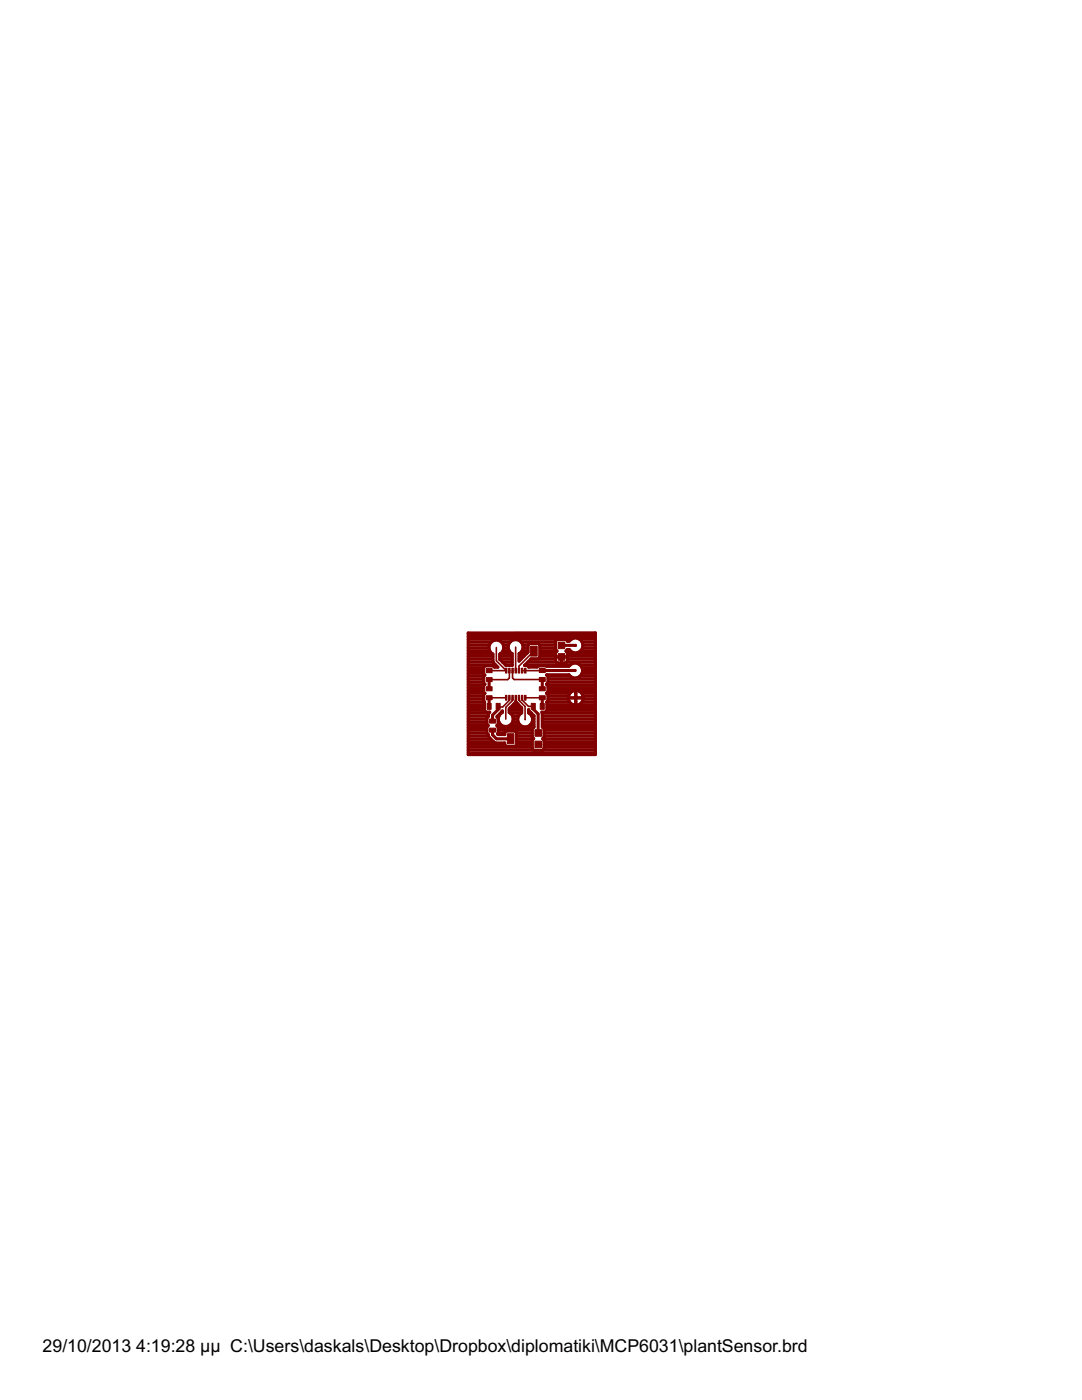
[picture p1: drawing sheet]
<svg xmlns="http://www.w3.org/2000/svg" width="216mm" height="279mm" viewBox="0 0 216 279" stroke-linecap="round" stroke-linejoin="round" font-family="sans-serif">
<g fill="#800000" stroke="#800000" stroke-width=".2">
<path d="M107.6 138.9h1.2v.8h-1.2z"/>
<path d="M107.6 137.1h1.2v.8h-1.2z"/>
<path d="M97 138.9h1.2v.8h-1.2z"/>
<path d="M97 137.1h1.2v.8h-1.2z"/>
<path d="M97 135.2h1.2v.8h-1.2z"/>
<path d="M97 133.4h1.2v.8h-1.2z"/>
<path d="M106 140.4h.8v1.2h-.8z"/>
<path d="M107.8 140.4h.8v1.2h-.8z"/>
<path d="M99 140.4h.8v1.2h-.8z"/>
<path d="M97.2 140.4h.8v1.2h-.8z"/>
<path d="M97.7 143.5h1.2v.8h-1.2z"/>
<path d="M97.7 145.3h1.2v.8h-1.2z"/>
<path d="M111.4 130.5h1.3v1.3h-1.3z"/>
<path d="M111.4 128.1h1.3v1.4h-1.3z"/>
<path d="M105.9 128.9h1.3v2h-1.3z"/>
<path d="M106.7 147.9h1.4v1.3h-1.4z"/>
<path d="M106.7 145.6h1.4v1.3h-1.4z"/>
<path d="M101.2 146.4h1.4v2h-1.4z"/>
<path d="M107.6 135.2h1.2v.8h-1.2z"/>
<path d="M107.6 133.4h1.2v.8h-1.2z"/>
<path d="M104.7 133.3h.3v1h-.3z"/>
<path d="M104 133.3h.3v1h-.3z"/>
<path d="M103.4 133.3h.3v1h-.3z"/>
<path d="M102.8 133.3h.3v1h-.3z"/>
<path d="M102.1 133.3h.3v1h-.3z"/>
<path d="M101.5 133.3h.3v1h-.3z"/>
<path d="M100.9 133.3h.3v1h-.3z"/>
<path d="M104.7 138.8h.3v.9h-.3z"/>
<path d="M104 138.8h.3v.9h-.3z"/>
<path d="M103.4 138.8h.3v.9h-.3z"/>
<path d="M102.8 138.8h.3v.9h-.3z"/>
<path d="M102.1 138.8h.3v.9h-.3z"/>
<path d="M101.5 138.8h.3v.9h-.3z"/>
<path d="M100.9 138.8h.3v.9h-.3z"/>
</g>
<g fill="none" stroke="#800000" stroke-width=".32">
<path d="M97.6 139.3h3.4M99 129.2v2.7l2 2-3.4-.1M101 139.3h.1M101.6 139.3v.5l-1.3 1.3h-.9v-.1M101.6 133.8v1.5l-.3 .3h-3.7M101.6 133.8l.1 .1M102.3 139.3v.5l-1.4 1.4v2.3M102.3 133.9v1.4l.3 .3h5.6M102.9 133.8h.1M102.9 129.1v4.7M103.5 139.3v.4l.3 .3M103.8 140h.1"/>
<path d="M103.8 140l1 1v2.6M104.2 133.8h4M104.2 139.3v.4l1.3 1.3h.9M106.5 129.9l-3 3v.9M108.2 139.3h-3.4M108.2 133.8h-.1M108.2 133.8h.1M99.4 141h.1M106.4 141h.1"/>
</g>
<g fill="none" stroke="#800000" stroke-width=".61">
<path d="M93.4 126.3h25.4v24.3h-25.4zM93.4 137.8h3.1M93.4 139.5h3.1M93.4 138.9h3.1M93.4 138.4h3.4M93.4 137.2h3.1M93.4 136.7h3.2M93.4 136.1h3.1M93.4 135.5h3.1M93.4 135h3.1M93.4 134.4h3.1M93.4 133.8h3.1"/>
<path d="M93.4 133.2h3.1M93.4 132.7h5.5M93.4 132.1h5M93.4 131.6h5M93.4 131h5M93.4 130.4h4.7M93.4 129.9h4.3M93.4 129.3h4.2M93.4 128.7h4.3M93.4 128.1h4.6M93.4 127.6h20.6M93.4 127h25.4"/>
<path d="M93.4 126.4h25.4M96.8 138.4l-.3 .2v1.3l.2 .2v1.7M97.6 135.6v1.9M97.6 139.3v1.7M99.7 131.6h2.5M99.7 131h2.5M99.9 130.4h2.2M100 128.1h1.8M100.2 132.1h2M100.4 129.9h1.2M100.4 128.7h1.1M100.5 129.3h.9"/>
<path d="M100.8 132.7h1.4M103.6 131.6h.4M103.6 131h.9M103.6 130.4h1.5M104 128.1h6.8M104.2 129.9h1.2M104.3 128.7h1.1M104.4 129.3h1M104.8 132.7h9M105.3 132.1h5.7M105.5 133.1l-.3-.3h-.6l1.4-1.3h1.4l.3-.3v-2.5l-.3-.3h-1.7l-.3 .3v1.5l-1.8 1.8v-1.5a1.48 1.48 0 0 0 .4-2.3 1.48 1.48 0 0 0-2.3 0 1.48 1.48 0 0 0 .5 2.3v2.3h-1.3l-1.2-1.2v-1.1a1.48 1.48 0 0 0 .5-2.2 1.48 1.48 0 0 0-2.3 0 1.48 1.48 0 0 0 .5 2.2v1.5l1 1.2h-.7l-.3-.3h-1.6l-.3 .3v1.3l.3 .2-.3 .3v1.2l.3 .3-.3 .3v1.3l.3 .3M105.5 133.1h1.6l.3-.2 6.1 .1a1.5 1.5 0 0 1 2.2-.3 1.5 1.5 0 0 1 0 2.2 1.5 1.5 0 0 1-2.2-.2h-4.4l.2 .3v1.2l-.2 .3"/>
<path d="M105.5 133.1h.1M105.9 131.6h4.9M107.7 128.7h3.1M107.7 131h3.1M107.7 130.4h3.1M107.7 129.9h3.3M107.7 129.3h3.1M108.2 135.6v1.9M108.2 139.3v1.7M108.2 133.8h6.6M109.1 138.4l.2 .2v1.3l-.2 .2v1.7M109.1 136.5l.2 .3v1.3l-.2 .3"/>
<path d="M109.1 136.5v.1M109.1 138.4h4.6M109.2 136.7h9.6M109.3 135h4.5M109.3 137.8h5.4M109.3 139.5h4.1M109.3 138.9h4.1M109.3 137.2h9.5M109.3 136.1h9.5M109.3 135.5h9.5M110.8 131.1h2.4v.7l-.3 .5h-1.7l-.4-.5zM112 131.1v1.2"/>
<path d="M112 132.1h.1M112 131.6h.1M112 128.8h2.8M112.1 131.1v1.2M113 129.9h.8M113.1 132.1h5.7M113.2 127.9v.1M113.2 131.6h5.6M113.2 131h5.6M113.2 130.4h5.6M113.4 139.3h3M113.4 138.9v.7l.2 .5"/>
<path d="M114 127.6a1.49 1.49 0 0 1 2.1 .4 1.49 1.49 0 0 1-.5 2.1 1.49 1.49 0 0 1-2-.5h-.4l-.3 .3 .3 .5v.7h-2.4v-.7l.3-.5-.3-.2v-1.8l.4-.3h1.7l.3 .3M114 127.6l-.4 .4h-.4M114.8 128.8h.1M114.9 137.8v3M114.9 139.5h.1M114.9 138.9h.1M114.9 138.4h.1M115 137.8a1.46 1.46 0 0 1 1.4 1.1M115.7 127.6h3.1M115.7 135h3.1M115.7 132.7h3.1M115.9 129.9h2.9"/>
<path d="M116.1 138.4h2.7M116.1 133.2h2.7M116.1 134.4h2.7M116.1 128.1h2.7M116.2 133.8h2.6M116.2 129.3h2.6M116.3 128.7h2.5M116.4 138.9v.5l-.2 .7M116.4 138.9h2.4M116.4 139.5h2.4M118.8 137.8h-4a1.46 1.46 0 0 0-1.4 1.1M93.4 150.3h25.4"/>
<path d="M93.4 149.7h13.1M93.4 149.1h12.8M93.4 148.6h7.3M93.4 148h5.1M93.4 147.4h4.5M93.4 146.9h4.1M93.4 146.3h3.8M93.4 145.7h3.8M93.4 145.2h3.8M93.4 144.6h3.8M93.4 144h3.8M93.4 143.5h3.8"/>
<path d="M93.4 142.9h4.1M93.4 142.3h4.1M93.4 141.8h3.3M93.4 141.2h3.3M93.4 140.6h3.3M93.4 140.1h3.3M96.7 141.8l.3 .3h.7l-.2 .5v.4l-.3 .3v1.2l.2 .3-.2 .3v1.2M97.2 146.3l.3 .5a3.5 3.5 0 0 0 1.4 1.5h1.8v.4l.3 .2h1.8l.3-.2v-2.5l-.3-.3h-1.8l-.3 .3v.4h-1.3l-.1-.1 .1-.2M98.3 145.7v.9l.8 .8h2.8M99.3 142.9h.3M99.3 144.6h.6M99.4 143.3l-.3-.3 1.1-1.1v.3l-.5 .5-.3 .5v1.3l-.3 .3 .3 .3v1.2"/>
<path d="M99.4 141v.6l-1.1 1.1v1.2M99.4 146.3h1.3M99.4 145.7h6.8M99.4 145.2h7M99.4 144h.1M99.4 143.5h.1M99.8 142.3h.2M101.6 141.8h2.5M101.8 142.3h2.2M101.8 141.2h2.2M101.9 144.6h1.8M102.3 142.9h1.2"/>
<path d="M102.3 144h1.1M102.4 143.5h.9M102.4 140.6h1.1M102.9 140v.3M102.9 140h.1M102.9 140.1h.1M103.1 148.6h3.1M103.1 148h3.1M103.1 147.4h3.4M103.1 146.9h3.1M103.1 146.3h3.1M105.5 141.6v.7a1.48 1.48 0 0 1 .4 2.2 1.48 1.48 0 0 1-2.3 0 1.48 1.48 0 0 1 .5-2.2v-1l-.9-1h-.5l-1.1 1.1v.8a1.5 1.5 0 0 1 .2 2.5 1.5 1.5 0 0 1-2.4-.9"/>
<path d="M105.5 141.8l.3 .3M105.6 142.3h.4M105.8 142.1h.1M105.8 142.1l.1 .1M105.9 144.6h.7M105.9 142.2h.1M105.9 142.2l.7 .6v2.3M106.1 142.9h.5M106.2 144h.4M106.3 143.5h.3M106.4 141v.5l1 1v3.8M106.5 145.1h.1"/>
<path d="M107.4 146.3h.1M108.2 142.3v2.8l.4 .3v1.8l-.3 .2 .3 .3v1.7l-.3 .4h-1.8l-.3-.4v-1.7l.3-.3-.3-.2v-1.8l.3-.3M108.2 144.6h10.6M108.2 144h10.6M108.2 143.5h10.6M108.2 142.9h10.6M108.2 142.3h10.6M108.3 149.7h10.5M108.3 147.4h10.5M108.3 145.2h10.5M108.6 149.1h10.2M108.6 148.6h10.2"/>
<path d="M108.6 148h10.2M108.6 146.9h10.2M108.6 146.3h10.2M108.6 145.7h10.2M109.1 141.8l-.3 .3h-.7l.1 .2M109.1 141.8h9.7M109.1 141.2h9.7M109.1 140.6h5.2M109.2 140.1h4.4M113.6 140.1a1.49 1.49 0 0 0 2.6 0M114.9 140.6h.1M114.9 140.1h.1"/>
<path d="M115.5 140.6h3.3M116.2 140.1h2.6"/>
</g>
<g font-size="4">
<text x="8.5" y="269.9">29/10/2013</text>
<text x="27.2" y="269.9">4:19:28 μμ C:\Users\daskals\Desktop\Dropbox\diplomatiki\MCP6031\plantSensor.brd</text>
</g>
</svg>
